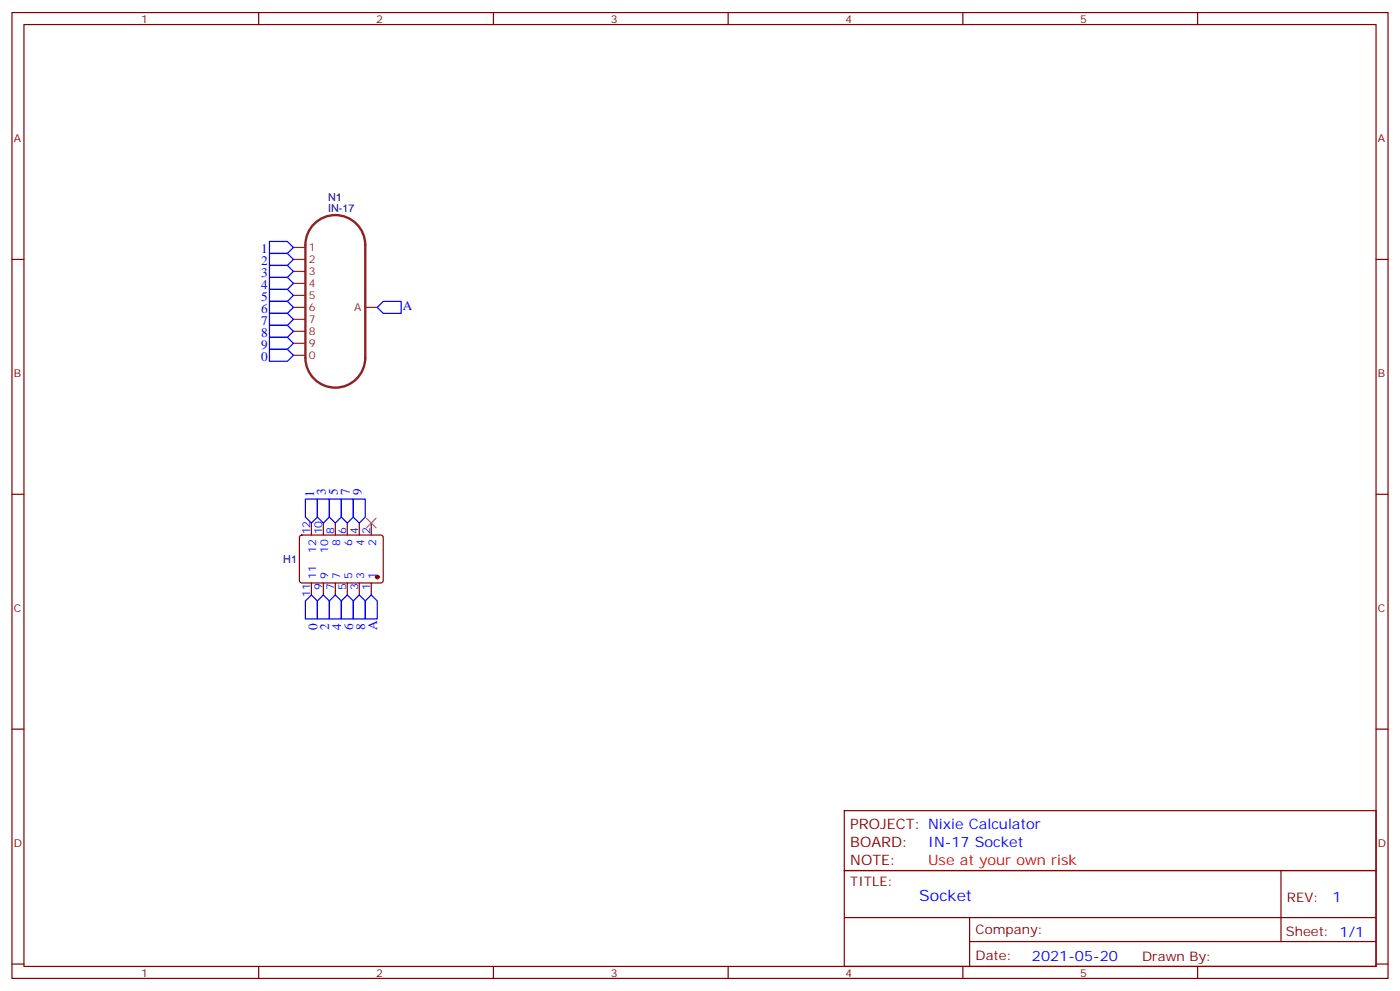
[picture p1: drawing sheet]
<svg xmlns="http://www.w3.org/2000/svg" width="412mm" height="292mm" viewBox="0 0 412 292" stroke-linecap="round" stroke-linejoin="round" font-family="sans-serif">
<g fill="none" stroke="#870000" stroke-width=".35">
<path d="M3.5 3.7h405.4v284.3h-405.4zM7.1 7.2h398.2v277.3h-398.2zM76.2 3.7v3.5M145.3 3.7v3.5M214.5 3.7v3.5M283.6 3.7v3.5M352.8 3.7v3.5M3.5 76.4h3.6M405.3 76.4h3.6M3.5 145.5h3.6M88.4 157.7l.5-.2 23.6 .1 .4 .6-.1 13-.6 .4h-23.6l-.4-.7v-12.7zM91.7 154v3.5"/>
<path d="M95.2 154v3.5M98.8 154v3.5M102.3 154v3.5M105.8 154v3.5M109.4 154v3.5M405.3 145.5h3.6M91.7 171.6v3.6M95.2 171.6v3.6M98.8 171.6v3.6M102.3 171.6v3.6M105.8 171.6v3.6M109.4 171.6v3.6"/>
<path d="M3.5 214.7h3.6M405.3 214.7h3.6M248.7 238.7h156.6v17.6h-156.6zM248.7 256.3h156.6v28.2h-156.6zM377.3 256.3v20.9M248.7 270.1h156.5M285.6 277.2h119.6M285.6 270.1v14.2M3.5 283.8h3.6M76.2 284.5v3.5M145.3 284.5v3.5M214.5 284.5v3.5"/>
<path d="M283.6 284.5v3.5M352.8 284.5v3.5M405.3 283.8h3.6"/>
</g>
<path d="M92.5 65.9a8.8 8.8 0 0 1 9.7-1.9 8.8 8.8 0 0 1 5.4 8.1v33.2a8.8 8.8 0 0 1-8.8 8.8 8.8 8.8 0 0 1-8.8-8.8v-33.2a8.8 8.8 0 0 1 2.5-6.2z" fill="none" stroke="#8c2424" stroke-width=".71"/>
<path d="M86.4 72.8h3.6M86.4 76.4h3.6M86.4 79.9h3.6M86.4 83.4h3.6M86.4 87h3.6M86.4 90.5h3.6M86.4 94h3.6M86.4 97.5h3.6M107.6 90.5h3.5M86.4 101.1h3.6M86.4 104.6h3.6" fill="none" stroke="#8c2424" stroke-width=".35"/>
<circle cx="111.1" cy="169.9" r=".53" fill="#870000" stroke="#870000" stroke-width=".35"/>
<g fill="none" stroke="#00f" stroke-width=".35">
<path d="M79.4 71.1h5.3l1.7 1.7-1.7 1.8h-5.3zM79.4 74.6h5.3l1.7 1.8-1.7 1.7h-5.3zM79.4 78.1h5.3l1.7 1.8-1.7 1.8h-5.3zM79.4 81.7h5.3l1.7 1.7-1.7 1.8h-5.3zM79.4 85.2h5.3l1.7 1.8-1.7 1.7h-5.3zM79.4 88.7h5.3l1.7 1.8-1.7 1.8h-5.3zM79.4 92.3h5.3l1.7 1.7-1.7 1.8h-5.3zM79.4 95.8h5.3l1.7 1.7-1.7 1.8h-5.3zM79.4 99.3h5.3l1.7 1.8-1.7 1.7h-5.3zM111.1 90.5l1.8-1.8h5.3v3.6h-5.3zM79.4 102.8h5.3l1.7 1.8-1.7 1.8h-5.3zM90 146.9h3.5v5.3l-1.8 1.8-1.7-1.8z"/>
<path d="M93.5 146.9h3.5v5.3l-1.8 1.8-1.7-1.8zM97 146.9h3.5v5.3l-1.7 1.8-1.8-1.8zM100.5 146.9h3.6v5.3l-1.8 1.8-1.8-1.8zM104.1 146.9h3.5v5.3l-1.8 1.8-1.7-1.8zM91.7 175.2l1.8 1.7v5.3h-3.5v-5.3zM95.2 175.2l1.8 1.7v5.3h-3.5v-5.3zM98.8 175.2l1.7 1.7v5.3h-3.5v-5.3zM102.3 175.2l1.8 1.7v5.3h-3.6v-5.3zM105.8 175.2l1.8 1.7v5.3h-3.5v-5.3zM109.4 175.2l1.7 1.7v5.3h-3.5v-5.3z"/>
</g>
<path d="M107.9 152.6l2.9 2.8M110.8 152.6l-2.9 2.8" fill="none" stroke="#3c3" stroke-width=".35"/>
<text font-size="4.6" fill="#00f" x="270.8" y="265.3">Socket</text>
<g font-size="4.2" fill="#800">
<text x="250.5" y="243.9">PROJECT: Nixie Calculator</text>
<text x="250.5" y="249.2">BOARD:</text>
<text x="250.5" y="254.5">NOTE:</text>
</g>
<g font-size="4.2" fill="#00f">
<text x="273.4" y="249.2">IN-17 Socket</text>
<text x="392.5" y="265.6">1</text>
<text x="304" y="282.9">2021-05-20</text>
</g>
<text font-size="4.2" fill="#f00" x="273.4" y="254.5">Use at your own risk</text>
<g font-size="3.9" fill="#00f">
<text x="76.9" y="74.6">1</text>
<text x="76.9" y="78.1">2</text>
<text x="76.9" y="81.7">3</text>
<text x="76.9" y="85.2">4</text>
<text x="76.9" y="88.7">5</text>
<text x="76.9" y="92.3">6</text>
<text x="76.9" y="95.8">7</text>
<text x="118.6" y="91.2">A</text>
<text x="76.9" y="99.3">8</text>
<text x="76.9" y="106.4">0</text>
<text x="76.9" y="102.8">9</text>
<text x="92.6" y="146.4" transform="rotate(-90 92.6 146.4)">1</text>
<text x="96" y="145.7" transform="rotate(-90 96 145.7)">3</text>
<text x="99.5" y="145.7" transform="rotate(-90 99.5 145.7)">5</text>
<text x="103" y="145.7" transform="rotate(-90 103 145.7)">7</text>
<text x="106.5" y="145.7" transform="rotate(-90 106.5 145.7)">9</text>
<text x="93.5" y="185.3" transform="rotate(-90 93.5 185.3)">0</text>
<text x="97" y="185.3" transform="rotate(-90 97 185.3)">2</text>
<text x="100.5" y="185.3" transform="rotate(-90 100.5 185.3)">4</text>
<text x="104.1" y="185.3" transform="rotate(-90 104.1 185.3)">6</text>
<text x="107.6" y="185.3" transform="rotate(-90 107.6 185.3)">8</text>
<text x="111.1" y="185.3" transform="rotate(-90 111.1 185.3)">A</text>
</g>
<g font-size="3.9" fill="#800">
<text x="250.5" y="260.9">TITLE:</text>
<text x="379.1" y="265.6">REV:</text>
<text x="287.4" y="275.1">Company:</text>
<text x="378.7" y="275.7">Sheet: 1/1</text>
<text x="287.4" y="282.8">Date:</text>
<text x="336.4" y="282.8">Drawn By:</text>
</g>
<g font-size="3.2" fill="#800">
<text x="41.6" y="6.7">1</text>
<text x="110.8" y="6.7">2</text>
<text x="179.9" y="6.7">3</text>
<text x="249.1" y="6.7">4</text>
<text x="318.2" y="6.7">5</text>
<text x="4.1" y="41.8">A</text>
<text x="405.9" y="41.8">A</text>
<text x="4.1" y="110.9">B</text>
<text x="405.9" y="110.9">B</text>
<text x="4.1" y="180.1">C</text>
<text x="405.9" y="180.1">C</text>
<text x="4.1" y="249.2">D</text>
<text x="405.9" y="249.2">D</text>
<text x="41.6" y="287.5">1</text>
<text x="110.8" y="287.5">2</text>
<text x="179.9" y="287.5">3</text>
<text x="249.1" y="287.5">4</text>
<text x="318.2" y="287.5">5</text>
</g>
<g font-size="3.2" fill="#000080">
<text x="96.7" y="59.2">N1</text>
<text x="96.7" y="62.3">IN-17</text>
<text x="83.4" y="165.7">H1</text>
</g>
<g font-size="3.2" fill="#8d2323">
<text x="91" y="73.9">1</text>
<text x="91" y="77.4">2</text>
<text x="91" y="81">3</text>
<text x="91" y="84.5">4</text>
<text x="91" y="88">5</text>
<text x="91" y="91.5">6</text>
<text x="91" y="95.1">7</text>
<text x="104.4" y="91.5">A</text>
<text x="91" y="98.6">8</text>
<text x="91" y="102.1">9</text>
<text x="91" y="105.7">0</text>
</g>
<g font-size="3.2" fill="#00f">
<text x="91.4" y="157.3" transform="rotate(-90 91.4 157.3)">12</text>
<text x="94.9" y="157.3" transform="rotate(-90 94.9 157.3)">10</text>
<text x="98.4" y="157.3" transform="rotate(-90 98.4 157.3)">8</text>
<text x="100.2" y="160.8" transform="rotate(-90 100.2 160.8)">8</text>
<text x="102" y="157.3" transform="rotate(-90 102 157.3)">6</text>
<text x="103.7" y="160.8" transform="rotate(-90 103.7 160.8)">6</text>
<text x="105.5" y="157.3" transform="rotate(-90 105.5 157.3)">4</text>
<text x="107.2" y="160.8" transform="rotate(-90 107.2 160.8)">4</text>
<text x="109" y="157.3" transform="rotate(-90 109 157.3)">2</text>
<text x="110.8" y="160.8" transform="rotate(-90 110.8 160.8)">2</text>
<text x="93.1" y="162.9" transform="rotate(-90 93.1 162.9)">12</text>
<text x="96.7" y="162.9" transform="rotate(-90 96.7 162.9)">10</text>
<text x="93.1" y="170.3" transform="rotate(-90 93.1 170.3)">11</text>
<text x="94.9" y="173.8" transform="rotate(-90 94.9 173.8)">9</text>
<text x="96.7" y="170.3" transform="rotate(-90 96.7 170.3)">9</text>
<text x="98.4" y="173.8" transform="rotate(-90 98.4 173.8)">7</text>
<text x="100.2" y="170.3" transform="rotate(-90 100.2 170.3)">7</text>
<text x="102" y="173.8" transform="rotate(-90 102 173.8)">5</text>
<text x="103.7" y="170.3" transform="rotate(-90 103.7 170.3)">5</text>
<text x="105.5" y="173.8" transform="rotate(-90 105.5 173.8)">3</text>
<text x="107.2" y="170.3" transform="rotate(-90 107.2 170.3)">3</text>
<text x="109" y="173.8" transform="rotate(-90 109 173.8)">1</text>
<text x="110.8" y="170.3" transform="rotate(-90 110.8 170.3)">1</text>
<text x="91.4" y="175.8" transform="rotate(-90 91.4 175.8)">11</text>
</g>
</svg>
